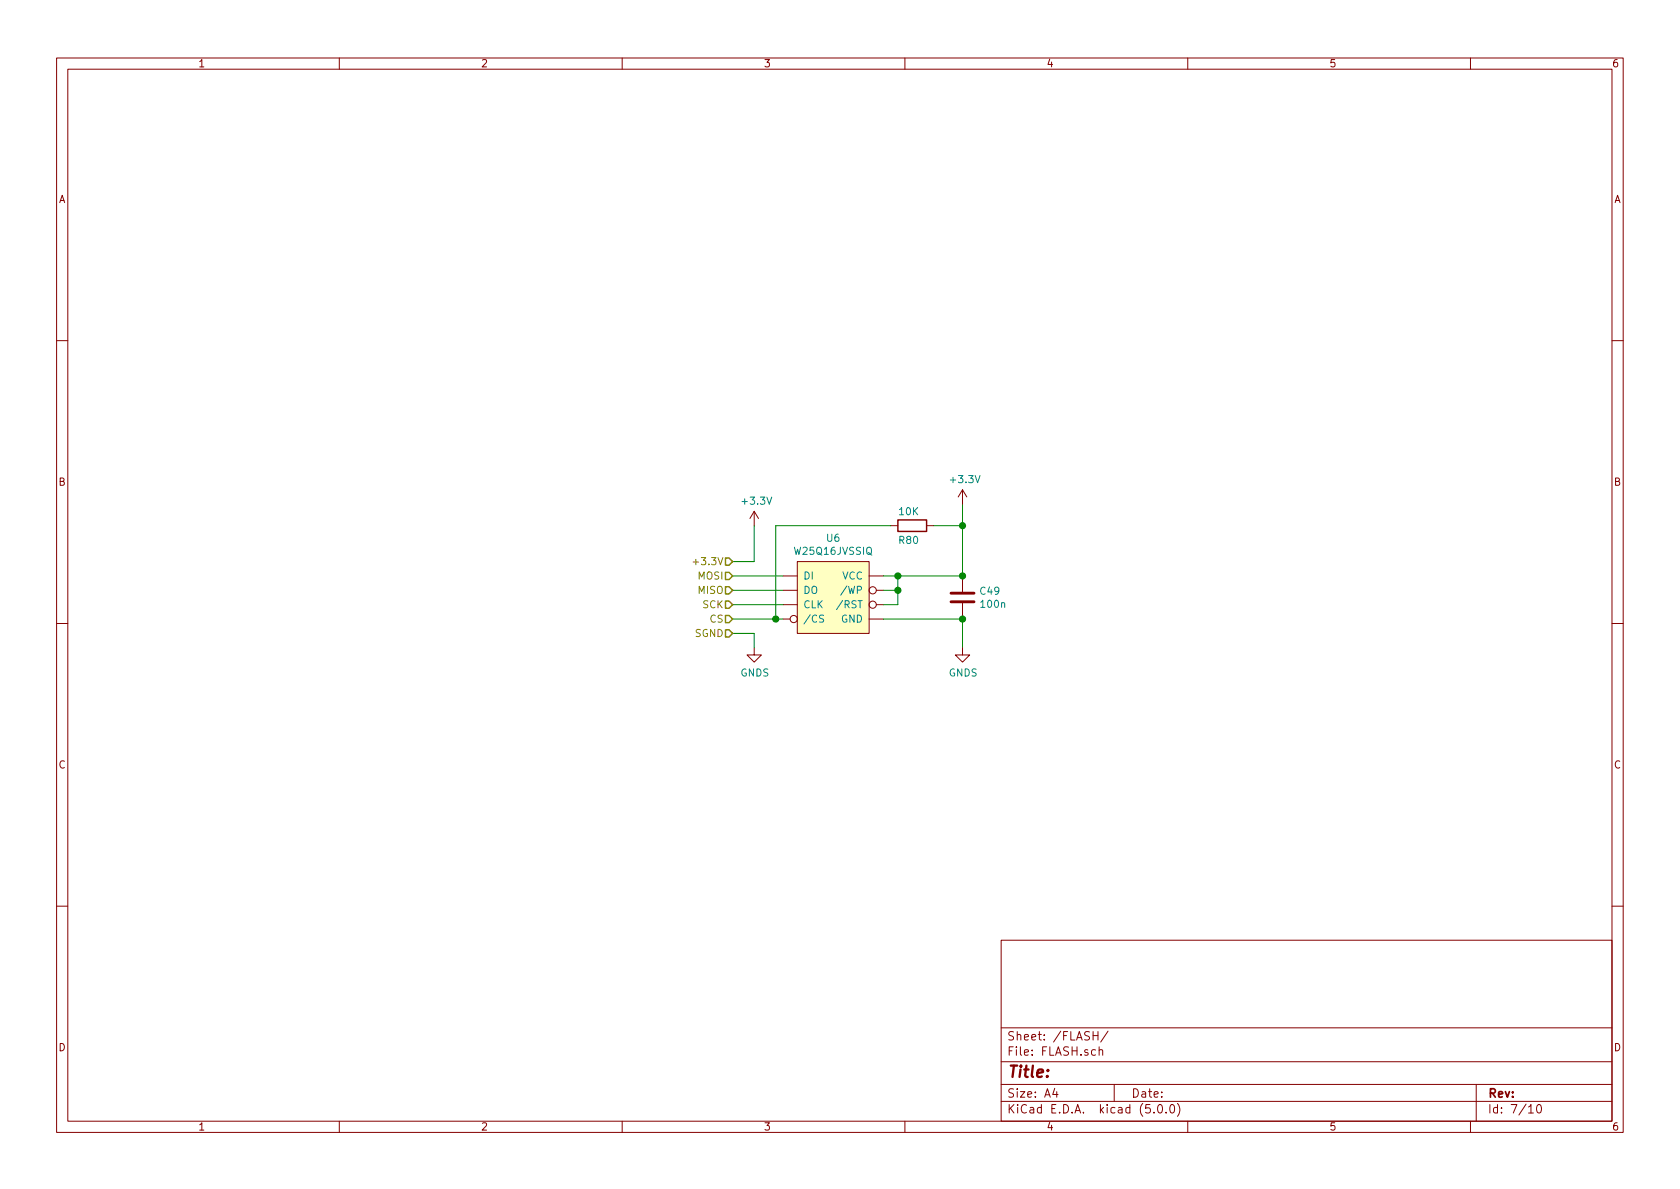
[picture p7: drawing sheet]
EESchema Schematic File Version 4
LIBS:FusIon Pack-cache
EELAYER 29 0
EELAYER END
$Descr A4 11693 8268
encoding utf-8
Sheet 7 10
Title ""
Date ""
Rev ""
Comp ""
Comment1 ""
Comment2 ""
Comment3 ""
Comment4 ""
$EndDescr
$Comp
L FusIon-Pack-rescue:W25Q16JVSSIQ-Memory_Flash U6
U 1 1
P 5800 4150
F 0 "U6" H 5800 4565 50  0000 C CNN
F 1 "W25Q16JVSSIQ" H 5800 4474 50  0000 C CNN
F 2 "Package_SO:SOIJ-8_5.3x5.3mm_P1.27mm" H 5800 4150 50  0001 C CNN
F 3 "http://www.winbond.com/resource-files/w25q16jv%20spi%20revg%2003222018%20plus.pdf" H 5800 4150 50  0001 C CNN
	1    5800 4150
	1    0    0    -1  
$EndComp
Wire Wire Line
	5100 4000 5450 4000
Wire Wire Line
	5100 4100 5450 4100
Wire Wire Line
	5100 4200 5450 4200
Wire Wire Line
	6700 3500 6700 3650
Wire Wire Line
	6700 4000 6250 4000
Wire Wire Line
	6700 4500 6700 4300
Wire Wire Line
	6700 4300 6150 4300
Wire Wire Line
	6150 4200 6250 4200
Wire Wire Line
	6250 4200 6250 4100
Connection ~ 6250 4000
Wire Wire Line
	6250 4000 6150 4000
Wire Wire Line
	6150 4100 6250 4100
Connection ~ 6250 4100
Wire Wire Line
	6250 4100 6250 4000
$Comp
L Device:C C49
U 1 1
P 6700 4150
F 0 "C49" H 6815 4196 50  0000 L CNN
F 1 "100n" H 6815 4105 50  0000 L CNN
F 2 "Capacitor_SMD:C_0805_2012Metric_Pad1.15x1.40mm_HandSolder" H 6738 4000 50  0001 C CNN
F 3 "~" H 6700 4150 50  0001 C CNN
	1    6700 4150
	1    0    0    -1  
$EndComp
Connection ~ 6700 4000
Connection ~ 6700 4300
$Comp
L Device:R R80
U 1 1
P 6350 3650
F 0 "R80" V 6450 3550 50  0000 L CNN
F 1 "10K" V 6250 3550 50  0000 L CNN
F 2 "Resistor_SMD:R_0805_2012Metric_Pad1.15x1.40mm_HandSolder" V 6280 3650 50  0001 C CNN
F 3 "~" H 6350 3650 50  0001 C CNN
	1    6350 3650
	0    1    1    0   
$EndComp
Wire Wire Line
	5100 4300 5400 4300
Wire Wire Line
	6500 3650 6700 3650
Connection ~ 6700 3650
Wire Wire Line
	6700 3650 6700 4000
Wire Wire Line
	6200 3650 5400 3650
Wire Wire Line
	5400 3650 5400 4300
Connection ~ 5400 4300
Wire Wire Line
	5400 4300 5450 4300
$Comp
L power:+3.3V #PWR074
U 1 1
P 6700 3500
F 0 "#PWR074" H 6700 3350 50  0001 C CNN
F 1 "+3.3V" H 6715 3673 50  0000 C CNN
F 2 "" H 6700 3500 50  0001 C CNN
F 3 "" H 6700 3500 50  0001 C CNN
	1    6700 3500
	1    0    0    -1  
$EndComp
$Comp
L power:GNDS #PWR075
U 1 1
P 6700 4500
F 0 "#PWR075" H 6700 4250 50  0001 C CNN
F 1 "GNDS" H 6705 4327 50  0000 C CNN
F 2 "" H 6700 4500 50  0001 C CNN
F 3 "" H 6700 4500 50  0001 C CNN
	1    6700 4500
	1    0    0    -1  
$EndComp
$Comp
L power:GNDS #PWR073
U 1 1
P 5250 4500
F 0 "#PWR073" H 5250 4250 50  0001 C CNN
F 1 "GNDS" H 5255 4327 50  0000 C CNN
F 2 "" H 5250 4500 50  0001 C CNN
F 3 "" H 5250 4500 50  0001 C CNN
	1    5250 4500
	1    0    0    -1  
$EndComp
$Comp
L power:+3.3V #PWR072
U 1 1
P 5250 3650
F 0 "#PWR072" H 5250 3500 50  0001 C CNN
F 1 "+3.3V" H 5265 3823 50  0000 C CNN
F 2 "" H 5250 3650 50  0001 C CNN
F 3 "" H 5250 3650 50  0001 C CNN
	1    5250 3650
	1    0    0    -1  
$EndComp
Wire Wire Line
	5100 4400 5250 4400
Wire Wire Line
	5250 4400 5250 4500
Wire Wire Line
	5100 3900 5250 3900
Wire Wire Line
	5250 3900 5250 3650
Text HLabel 5100 3900 0    50   Input ~ 0
+3.3V
Text HLabel 5100 4000 0    50   Input ~ 0
MOSI
Text HLabel 5100 4100 0    50   Input ~ 0
MISO
Text HLabel 5100 4200 0    50   Input ~ 0
SCK
Text HLabel 5100 4300 0    50   Input ~ 0
CS
Text HLabel 5100 4400 0    50   Input ~ 0
SGND
$EndSCHEMATC
